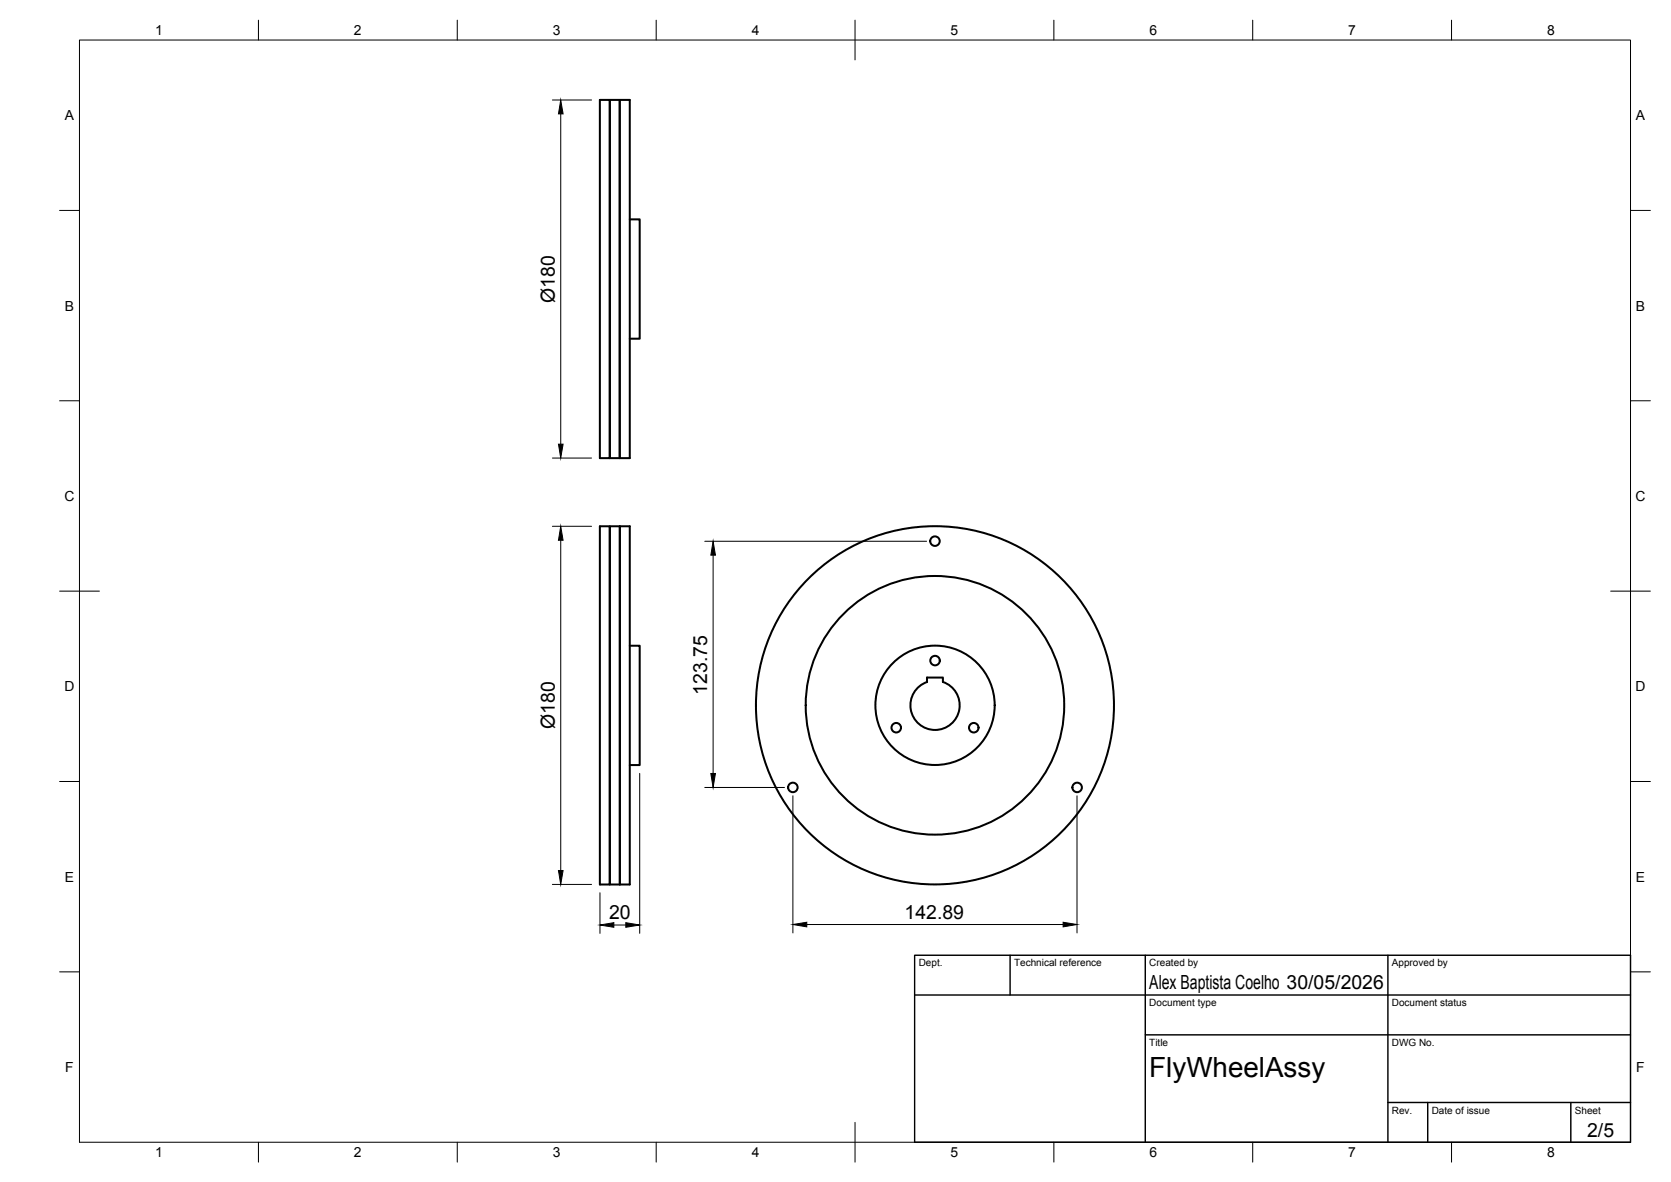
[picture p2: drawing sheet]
<svg xmlns="http://www.w3.org/2000/svg" width="420mm" height="297mm" viewBox="0 0 420 297" stroke-linecap="round" stroke-linejoin="round" font-family="sans-serif">
<!-- layer: Visible -->
<g fill="none" stroke="#000" stroke-width=".51">
<path d="M150.8 25.1h2.5v90h-2.5zM153.3 25.1h2.5v90h-2.5zM155.8 25.1h2.5v90h-2.5zM158.3 55.1h2.5v30h-2.5M150.8 132.3h2.5v90h-2.5zM153.3 132.3h2.6v90h-2.6zM155.9 132.3h2.4v90h-2.4zM158.3 162.3h2.5v30h-2.5M233.1 171.4v-1.1h4v1.1M237.1 171.4a6.2 6.2 0 0 1 3 9.5 6.2 6.2 0 0 1-10 0 6.2 6.2 0 0 1 3-9.5"/>
<circle cx="235.1" cy="136" r="1.2"/>
<circle cx="235.1" cy="177.2" r="32.5"/>
<circle cx="235.1" cy="177.2" r="45"/>
<circle cx="235.1" cy="177.2" r="15"/>
<circle cx="235.1" cy="166" r="1.2"/>
<circle cx="199.4" cy="197.9" r="1.2"/>
<circle cx="225.4" cy="182.9" r="1.2"/>
<circle cx="244.8" cy="182.9" r="1.2"/>
<circle cx="270.8" cy="197.9" r="1.2"/>
</g>
<!-- layer: BORDER -->
<g fill="none" stroke="#000" stroke-width=".25">
<path d="M20 10.1h390v276.9h-390zM65 5.1v5M115 5.1v5M165 5.1v5M215 5.1v10M265 5.1v5M315 5.1v5M365 5.1v5M15 52.9h5M410 52.9h5M15 100.7h5M410 100.7h5"/>
<path d="M15 148.6h10M405 148.6h10M15 196.4h5M410 196.4h5M15 244.2h5M410 244.2h5M65 287v5M115 287v5M165 287v5M215 282.1v9.9M265 287v5M315 287v5"/>
<path d="M365 287v5"/>
</g>
<!-- layer: TITLEBLOCK -->
<path d="M230 240.1h180v46.9h-180zM230 250h180M254 240.1v9.9M288 240.1v46.9M349 240.1v46.9M288 260.1h122M349 277.1h61M359 277.1v9.9M395 277.1v9.9" fill="none" stroke="#000" stroke-width=".36"/>
<!-- layer: FD_Dimensions -->
<g fill="none" stroke="#000" stroke-width=".25">
<path d="M138.9 25.1h9.8M141 28.6v83M138.9 115.1h9.8M138.9 132.3h9.8M141 135.8v83M177.2 136h55.8M179.3 139.5v54.9M160.8 194.4v40.2M177.2 197.9h20.1M199.4 200v34.4M270.8 200v34.4M138.9 222.3h9.8"/>
<path d="M150.9 224.4v10.2M154.3 232.5h3.1M202.9 232.3h64.4"/>
</g>
<path d="M141 25.1l.6 3.5h-1.2zM140.4 111.6h1.2l-.6 3.5zM141 132.3l.6 3.5h-1.2zM179.3 136l.6 3.5h-1.2zM178.7 194.4h1.2l-.6 3.5zM140.4 218.8h1.2l-.6 3.5zM150.9 232.5l3.4-.6v1.1zM157.4 231.9l3.4 .6-3.4 .5zM199.4 232.3l3.5-.5v1.1zM267.3 231.8l3.5 .5-3.5 .6z" fill="#000" stroke="#000" stroke-width=".25"/>
<text font-size="7" x="289" y="270.6">FlyWheelAssy</text>
<g font-size="4.9">
<text x="139.5" y="76.1" transform="rotate(-90 139.5 76.1)">Ø180</text>
<text x="177.8" y="174.6" transform="rotate(-90 177.8 174.6)">123.75</text>
<text x="139.5" y="183.2" transform="rotate(-90 139.5 183.2)">Ø180</text>
<text x="153.2" y="231">20</text>
<text x="227.5" y="230.9">142.89</text>
<text x="289" y="248.5">Alex Baptista Coelho 30/05/2026</text>
<text x="399.1" y="285.7">2/5</text>
</g>
<g font-size="3.5">
<text x="39" y="8.8">1</text>
<text x="89" y="8.8">2</text>
<text x="139" y="8.8">3</text>
<text x="189" y="8.8">4</text>
<text x="239" y="8.8">5</text>
<text x="289" y="8.8">6</text>
<text x="339" y="8.8">7</text>
<text x="389" y="8.8">8</text>
<text x="16.3" y="30.2">A</text>
<text x="411.3" y="30.2">A</text>
<text x="16.3" y="78">B</text>
<text x="411.3" y="78">B</text>
<text x="16.2" y="125.9">C</text>
<text x="411.2" y="125.9">C</text>
<text x="16.2" y="173.7">D</text>
<text x="411.2" y="173.7">D</text>
<text x="16.3" y="221.6">E</text>
<text x="411.3" y="221.6">E</text>
<text x="16.4" y="269.4">F</text>
<text x="411.4" y="269.4">F</text>
<text x="39" y="290.8">1</text>
<text x="89" y="290.8">2</text>
<text x="139" y="290.8">3</text>
<text x="189" y="290.8">4</text>
<text x="239" y="290.8">5</text>
<text x="289" y="290.8">6</text>
<text x="339" y="290.8">7</text>
<text x="389" y="290.8">8</text>
</g>
<g font-size="2.5">
<text x="231" y="242.9">Dept.</text>
<text x="255" y="242.9">Technical reference</text>
<text x="289" y="242.9">Created by</text>
<text x="350" y="242.9">Approved by</text>
<text x="289" y="252.8">Document type</text>
<text x="350" y="252.8">Document status</text>
<text x="289" y="262.9">Title</text>
<text x="350" y="262.9">DWG No.</text>
<text x="350" y="279.9">Rev.</text>
<text x="360" y="279.9">Date of issue</text>
<text x="396" y="279.9">Sheet</text>
</g>
</svg>
